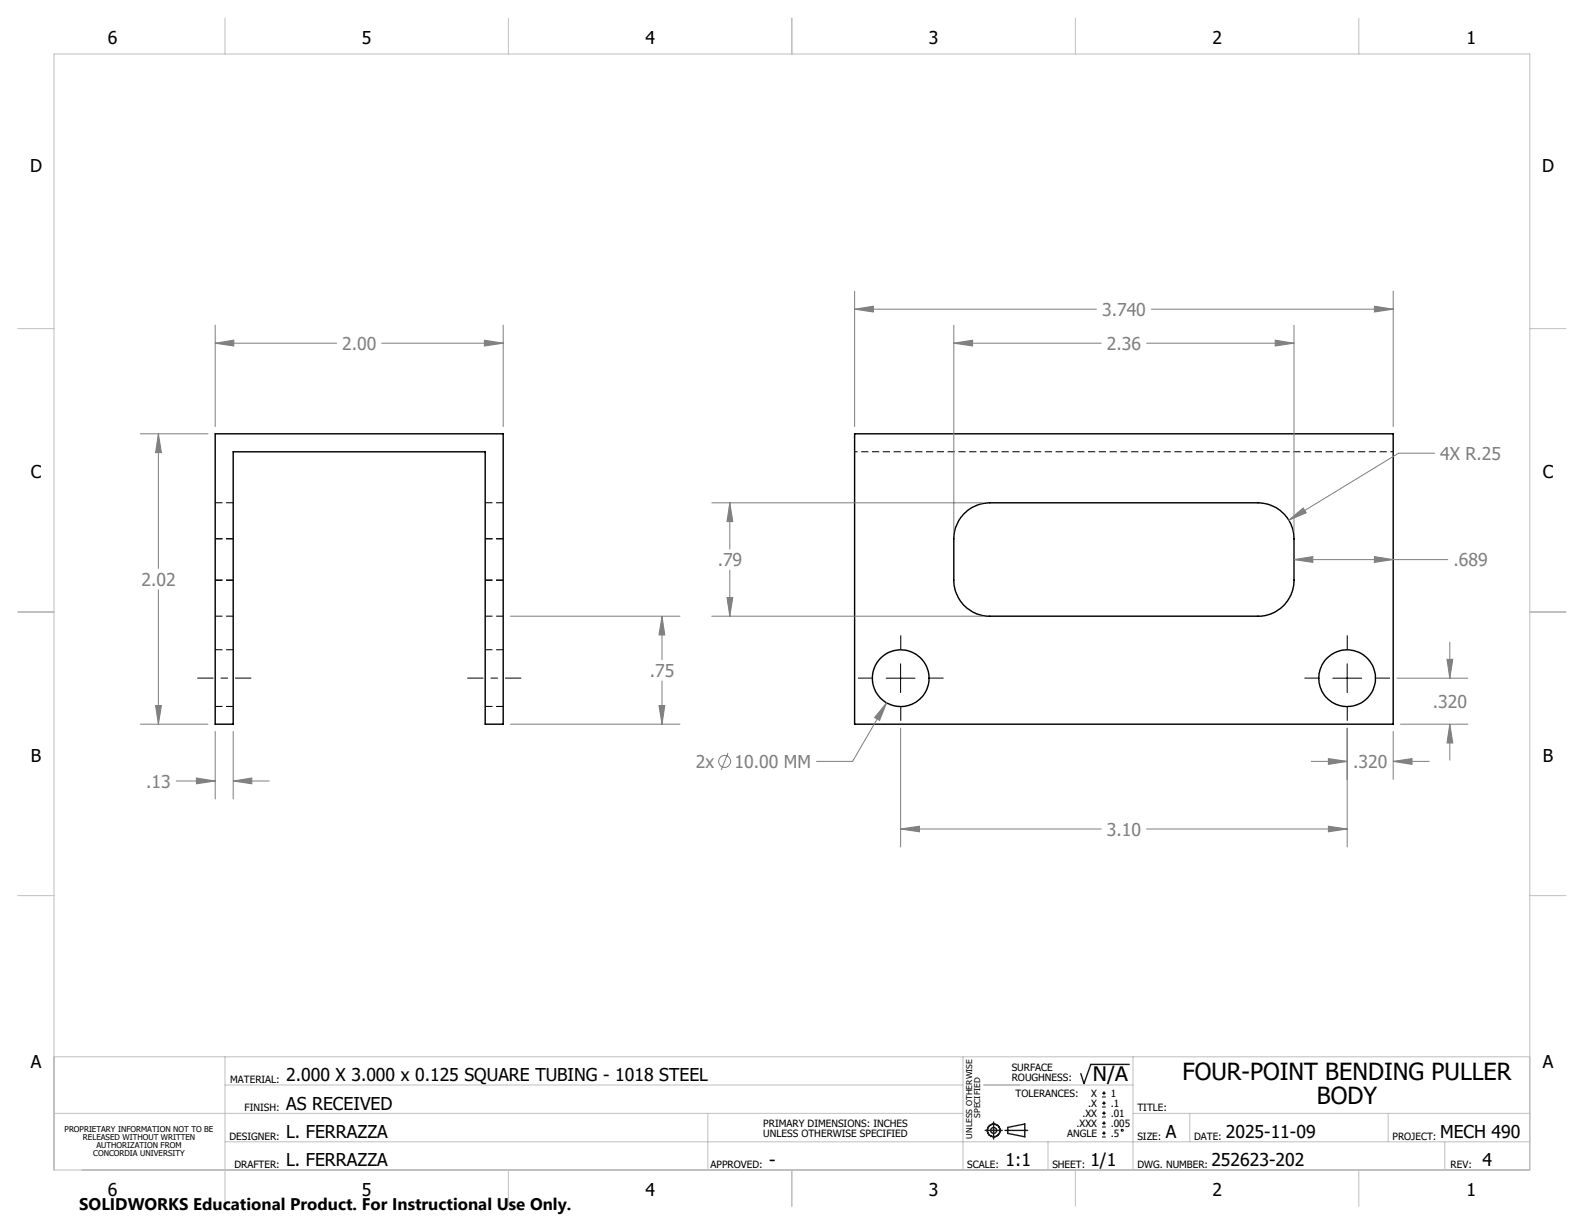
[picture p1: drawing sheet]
<svg xmlns="http://www.w3.org/2000/svg" width="279mm" height="216mm" viewBox="0 0 279 216" stroke-linecap="round" stroke-linejoin="round" font-family="sans-serif">
<g fill="none" stroke="#000" stroke-width=".18" stroke-dasharray="1.3 .6" stroke-linecap="butt">
<path d="M38 95h3.1M41.1 88.7h-3.1M41.1 95h-3.1M85.6 95h3.2M88.8 88.7h-3.2M88.8 95h-3.2M38 108.7h3.1M38 102.3h3.1M41.1 102.3h-3.1M41.1 114.6h-3.1M85.6 108.7h3.2M85.6 102.3h3.2"/>
<path d="M88.8 102.3h-3.2M88.8 114.6h-3.2M38 124.6h3.1M85.6 124.6h3.2"/>
</g>
<g fill="none" stroke="#000" stroke-width=".25">
<path d="M38 76.5h50.8v51.2h-3.2v-48h-44.5v48h-3.1zM150.7 76.5h95v51.2h-95zM169.8 90.8a6.6 6.6 0 0 1 4.8-2.1h47.3a6.4 6.4 0 0 1 6.3 6.3v7.3a6.3 6.3 0 0 1-6.3 6.4h-47.3a6.3 6.3 0 0 1-6.4-6.4v-7.3a6.6 6.6 0 0 1 1.6-4.2z"/>
<circle cx="158.9" cy="119.6" r="5"/>
<circle cx="237.6" cy="119.6" r="5"/>
</g>
<path d="M150.8 79.7h95" fill="none" stroke="#000" stroke-width=".18" stroke-dasharray="1.3 .6" stroke-dashoffset=".8" stroke-linecap="butt"/>
<g fill="none" stroke="#808080" stroke-width=".18">
<path d="M38 57.4v17.8M88.8 57.4v17.8M150.7 54.5l3.4-.5v1zM150.7 51.4v23.8M150.7 54.5h42.7M168.2 57.4v36.4M203.1 54.5h42.6M228.2 57.4v36.4M242.4 54l3.3 .5-3.3 .5zM245.7 51.4v23.8M24.8 76.5h11.9M27.9 76.5l.6 3.3h-1.1z"/>
<path d="M27.9 76.5v23.8M38 60.5l3.2-.5v1zM38 60.5h21.4M67.3 60.5h21.5M85.4 60l3.4 .5-3.4 .5zM168.2 60.5l3.4-.5v1zM168.2 60.5h26M202.2 60.5h26M224.9 60l3.3 .5-3.3 .5zM253 79.9h-6.3l-19.4 11.9M125.6 88.7h47.7M128.7 88.7l.6 3.3h-1.1z"/>
<path d="M128.7 88.7v8.1M227.3 91.8l2.6-2.2 .5 .9zM228.2 98.7l3.4-.5v1zM228.2 98.7h27.2M242.4 98.2l3.3 .5-3.3 .5zM27.9 104v23.7M90 108.7h29.9M116.8 108.7l.5 3.3h-1.1zM116.8 108.7v7.6M125.6 108.7h47.7M128.2 105.4h1.1l-.6 3.3zM128.7 100.6v8.1"/>
<path d="M246.4 119.6h12.5M255.2 116.3h1.1l-.6 3.3zM255.7 113.3v6.3M24.8 127.7h11.9M27.4 124.5h1.1l-.6 3.2zM31.1 137.8h6.9M34.6 137.2l3.4 .6-3.4 .5zM38 129v11.9M41.1 137.8l3.3-.6v1.1zM41.1 129v11.9M41.1 137.8h6.4M90 127.7h29.9"/>
<path d="M116.2 124.5h1.1l-.5 3.2zM116.8 120.1v7.6M128.4 132.8l-1.2 3M156.4 124l-1.2 3.1-.9-.5zM156.4 124l-6 10.3h-6.4M158.9 128.4v21M231.3 134.3h6.3M234.3 133.8l3.3 .5-3.3 .5zM237.6 128.4v21M245.7 134.3l3.4-.5v1zM245.7 129v8.5M245.7 134.3h6.4"/>
<path d="M247 127.7h11.9M255.7 127.7l.6 3.4h-1.1zM255.7 127.7v6.4M158.9 146.2l3.3-.5v1zM158.9 146.2h35.3M202.2 146.2h35.4M234.3 145.7l3.3 .5-3.3 .5z"/>
<circle cx="127.8" cy="134.3" r="1.06"/>
</g>
<g fill="none" stroke="#000" stroke-width=".18">
<path d="M156.3 119.6h5.1M158.9 117.1v5.1M235.1 119.6h5.1M237.6 117.1v5.1M194.4 193.5h.7M194.4 192.8h.7M194.4 195.3h.7M194.4 194.6h.7M194.4 197h.7M194.4 196.4h.7M194.4 198.8h.7M194.4 198.1h.7"/>
<path d="M194.4 199.9h.7M194.7 192.5v.7M194.7 194.2v.7M194.7 196v.7M194.7 197.8v.7M194.7 199.5v.7M194.4 200.6h.7"/>
<circle cx="197.9" cy="199.4" r=".17"/>
</g>
<g fill="none" stroke="#191924" stroke-width=".25">
<path d="M173.8 199.4h3M175.3 197.9v3M177.3 199.4h4M177.8 198.9l3-.6v2.2l-3-.6zM199.2 187.7h-6.8l-1.2 3.4-.6-1.7"/>
<circle cx="175.3" cy="199.4" r="1.11"/>
<circle cx="175.3" cy="199.4" r=".52"/>
</g>
<path d="M34.8 119.6h9.5M91.9 119.6h-9.5" fill="none" stroke="#000" stroke-width=".18" stroke-dasharray="15.2 1.3 1.3 1.3" stroke-dashoffset="12.4" stroke-linecap="butt"/>
<path d="M153.8 119.6h-2.5M158.9 114.5v-2.4M164 119.6h2.4M232.6 119.6h-2.5M237.6 114.5v-2.4M242.7 119.6h2.5M158.9 124.7v2.4M237.6 124.7v2.4" fill="none" stroke="#000" stroke-width=".18" stroke-dasharray="15.2 1.3 1.3 1.3" stroke-linecap="butt"/>
<g fill="none" stroke="#c0c0c0" stroke-width=".18">
<path d="M9.5 9.5h260.3v196.9h-260.3zM39.7 3.2v6.3M89.7 3.2v6.3M139.7 3.2v6.4M189.7 3.2v6.3M239.7 3.2v6.3M3.1 58h6.4M269.8 58h6.4M3.1 107.9h6.4M269.8 107.9h6.4M3.1 158h6.4M269.8 158h6.4"/>
<path d="M9.5 186.4h260.3M9.5 196.4h160.4M39.7 186.4v26.4M39.7 191.4h130.2M124.8 196.4v10M169.9 186.4v20M173.5 191.4h26.3M199.8 196.4h70M199.8 186.4v20M209.9 196.4v5M244.9 196.4v5M39.7 201.4h230.1"/>
<path d="M89.7 206.4v6.4M139.7 206.4v6.4M184.9 201.4v5M189.7 206.4v6.4M239.7 206.4v6.4M254.8 201.4v5"/>
</g>
<path d="M85.4 60l3.4 .5-3.4 .5zM38 60.5l3.2-.5v1zM27.9 76.5l.6 3.3h-1.1zM27.4 124.5h1.1l-.6 3.2zM34.6 137.2l3.4 .6-3.4 .5zM41.1 137.8l3.3-.6v1.1zM116.8 108.7l.5 3.3h-1.1zM116.2 124.5h1.1l-.5 3.2zM150.7 54.5l3.4-.5v1zM242.4 54l3.3 .5-3.3 .5zM168.2 60.5l3.4-.5v1zM224.9 60l3.3 .5-3.3 .5zM128.7 88.7l.6 3.3h-1.1zM128.2 105.4h1.1l-.6 3.3zM227.3 91.8l3.1-1.3-.5-.9zM255.2 116.3h1.1l-.6 3.3zM255.7 127.7l.6 3.4h-1.1zM234.3 133.8l3.3 .5-3.3 .5zM245.7 134.3l3.4-.5v1zM156.4 124l-2.1 2.6 .9 .5zM228.2 98.7l3.4-.5v1zM242.4 98.2l3.3 .5-3.3 .5zM234.3 145.7l3.3 .5-3.3 .5zM158.9 146.2l3.3-.5v1z" fill="#808080"/>
<g font-size="4.2">
<text x="208.6" y="190.5">FOUR-POINT BENDING PULLER</text>
<text x="232.3" y="194.7">BODY</text>
</g>
<text font-size="3.5" x="192.8" y="190.6">N/A</text>
<g font-size="3.1">
<text x="19" y="7.8">6</text>
<text x="63.9" y="7.8">5</text>
<text x="113.9" y="7.8">4</text>
<text x="163.9" y="7.8">3</text>
<text x="213.8" y="7.8">2</text>
<text x="258.7" y="7.8">1</text>
<text x="5.3" y="30.4">D</text>
<text x="272" y="30.4">D</text>
<text x="5.4" y="84.4">C</text>
<text x="272.1" y="84.4">C</text>
<text x="5.4" y="134.4">B</text>
<text x="272.1" y="134.4">B</text>
<text x="5.4" y="188.4">A</text>
<text x="50.5" y="190.7">2.000 X 3.000 x 0.125 SQUARE TUBING - 1018 STEEL</text>
<text x="272.1" y="188.4">A</text>
<text x="50.5" y="195.7">AS RECEIVED</text>
<text x="50.5" y="200.7">L. FERRAZZA</text>
<text x="205.7" y="200.7">A</text>
<text x="216.2" y="200.7">2025-11-09</text>
<text x="254" y="200.7">MECH 490</text>
<text x="50.5" y="205.7">L. FERRAZZA</text>
<text x="135.7" y="205.7">-</text>
<text x="177.4" y="205.7">1:1</text>
<text x="192.3" y="205.7">1/1</text>
<text x="213.7" y="205.7">252623-202</text>
<text x="261.5" y="205.7">4</text>
<text x="19" y="211">6</text>
<text x="63.9" y="211">5</text>
<text x="113.9" y="211">4</text>
<text x="163.9" y="211">3</text>
<text x="213.8" y="211">2</text>
<text x="258.7" y="211">1</text>
</g>
<g font-size="3.1" fill="#808080">
<text x="194.4" y="55.7">3.740</text>
<text x="60.4" y="61.7">2.00</text>
<text x="195.2" y="61.7">2.36</text>
<text x="254" y="81.1">4X R.25</text>
<text x="126.6" y="99.9">.79</text>
<text x="256.4" y="99.9">.689</text>
<text x="25" y="103.3">2.02</text>
<text x="114.6" y="119.4">.75</text>
<text x="252.7" y="124.9">.320</text>
<text x="122.8" y="135.5">2x</text>
<text x="129.6" y="135.5">10.00 MM</text>
<text x="238.7" y="135.5">.320</text>
<text x="25.8" y="139">.13</text>
<text x="195.2" y="147.4">3.10</text>
</g>
<text font-size="3" x="14" y="213.5">SOLIDWORKS Educational Product. For Instructional Use Only.</text>
<g font-size="1.8">
<text x="40.6" y="191">MATERIAL:</text>
<text x="178.5" y="189">SURFACE</text>
<text x="178.5" y="190.8">ROUGHNESS:</text>
<text x="43.1" y="196">FINISH:</text>
<text x="179.1" y="193.5">TOLERANCES:</text>
<text x="190.9" y="197">.XX</text>
<text x="191.9" y="195.3">.X</text>
<text x="192.5" y="193.5">X</text>
<text x="195.9" y="193.5">1</text>
<text x="195.9" y="195.3">.1</text>
<text x="195.9" y="197">.01</text>
<text x="200.6" y="196">TITLE:</text>
<text x="40.5" y="201">DESIGNER:</text>
<text x="134.6" y="198.8">PRIMARY DIMENSIONS: INCHES</text>
<text x="134.6" y="200.5">UNLESS OTHERWISE SPECIFIED</text>
<text x="188.2" y="200.6">ANGLE</text>
<text x="189.9" y="198.8">.XXX</text>
<text x="195.9" y="198.8">.005</text>
<text x="195.9" y="200.6">.5</text>
<text x="200.6" y="201">SIZE:</text>
<text x="210.6" y="201">DATE:</text>
<text x="245.6" y="201">PROJECT:</text>
<text x="41.3" y="206">DRAFTER:</text>
<text x="125.3" y="206">APPROVED:</text>
<text x="170.6" y="206">SCALE:</text>
<text x="185.6" y="206">SHEET:</text>
<text x="200.6" y="206">DWG. NUMBER:</text>
<text x="255.9" y="206">REV:</text>
</g>
<g font-size="1.4">
<text x="172.9" y="197.2" transform="rotate(-90 172.9 197.2)">SPECIFIED</text>
<text x="11.4" y="199.7">PROPRIETARY INFORMATION NOT TO BE</text>
<text x="14.6" y="201.1">RELEASED WITHOUT WRITTEN</text>
<text x="16.5" y="203.9">CONCORDIA UNIVERSITY</text>
<text x="17" y="202.5">AUTHORIZATION FROM</text>
<text x="171.5" y="200.8" transform="rotate(-90 171.5 200.8)">UNLESS OTHERWISE</text>
</g>
</svg>
